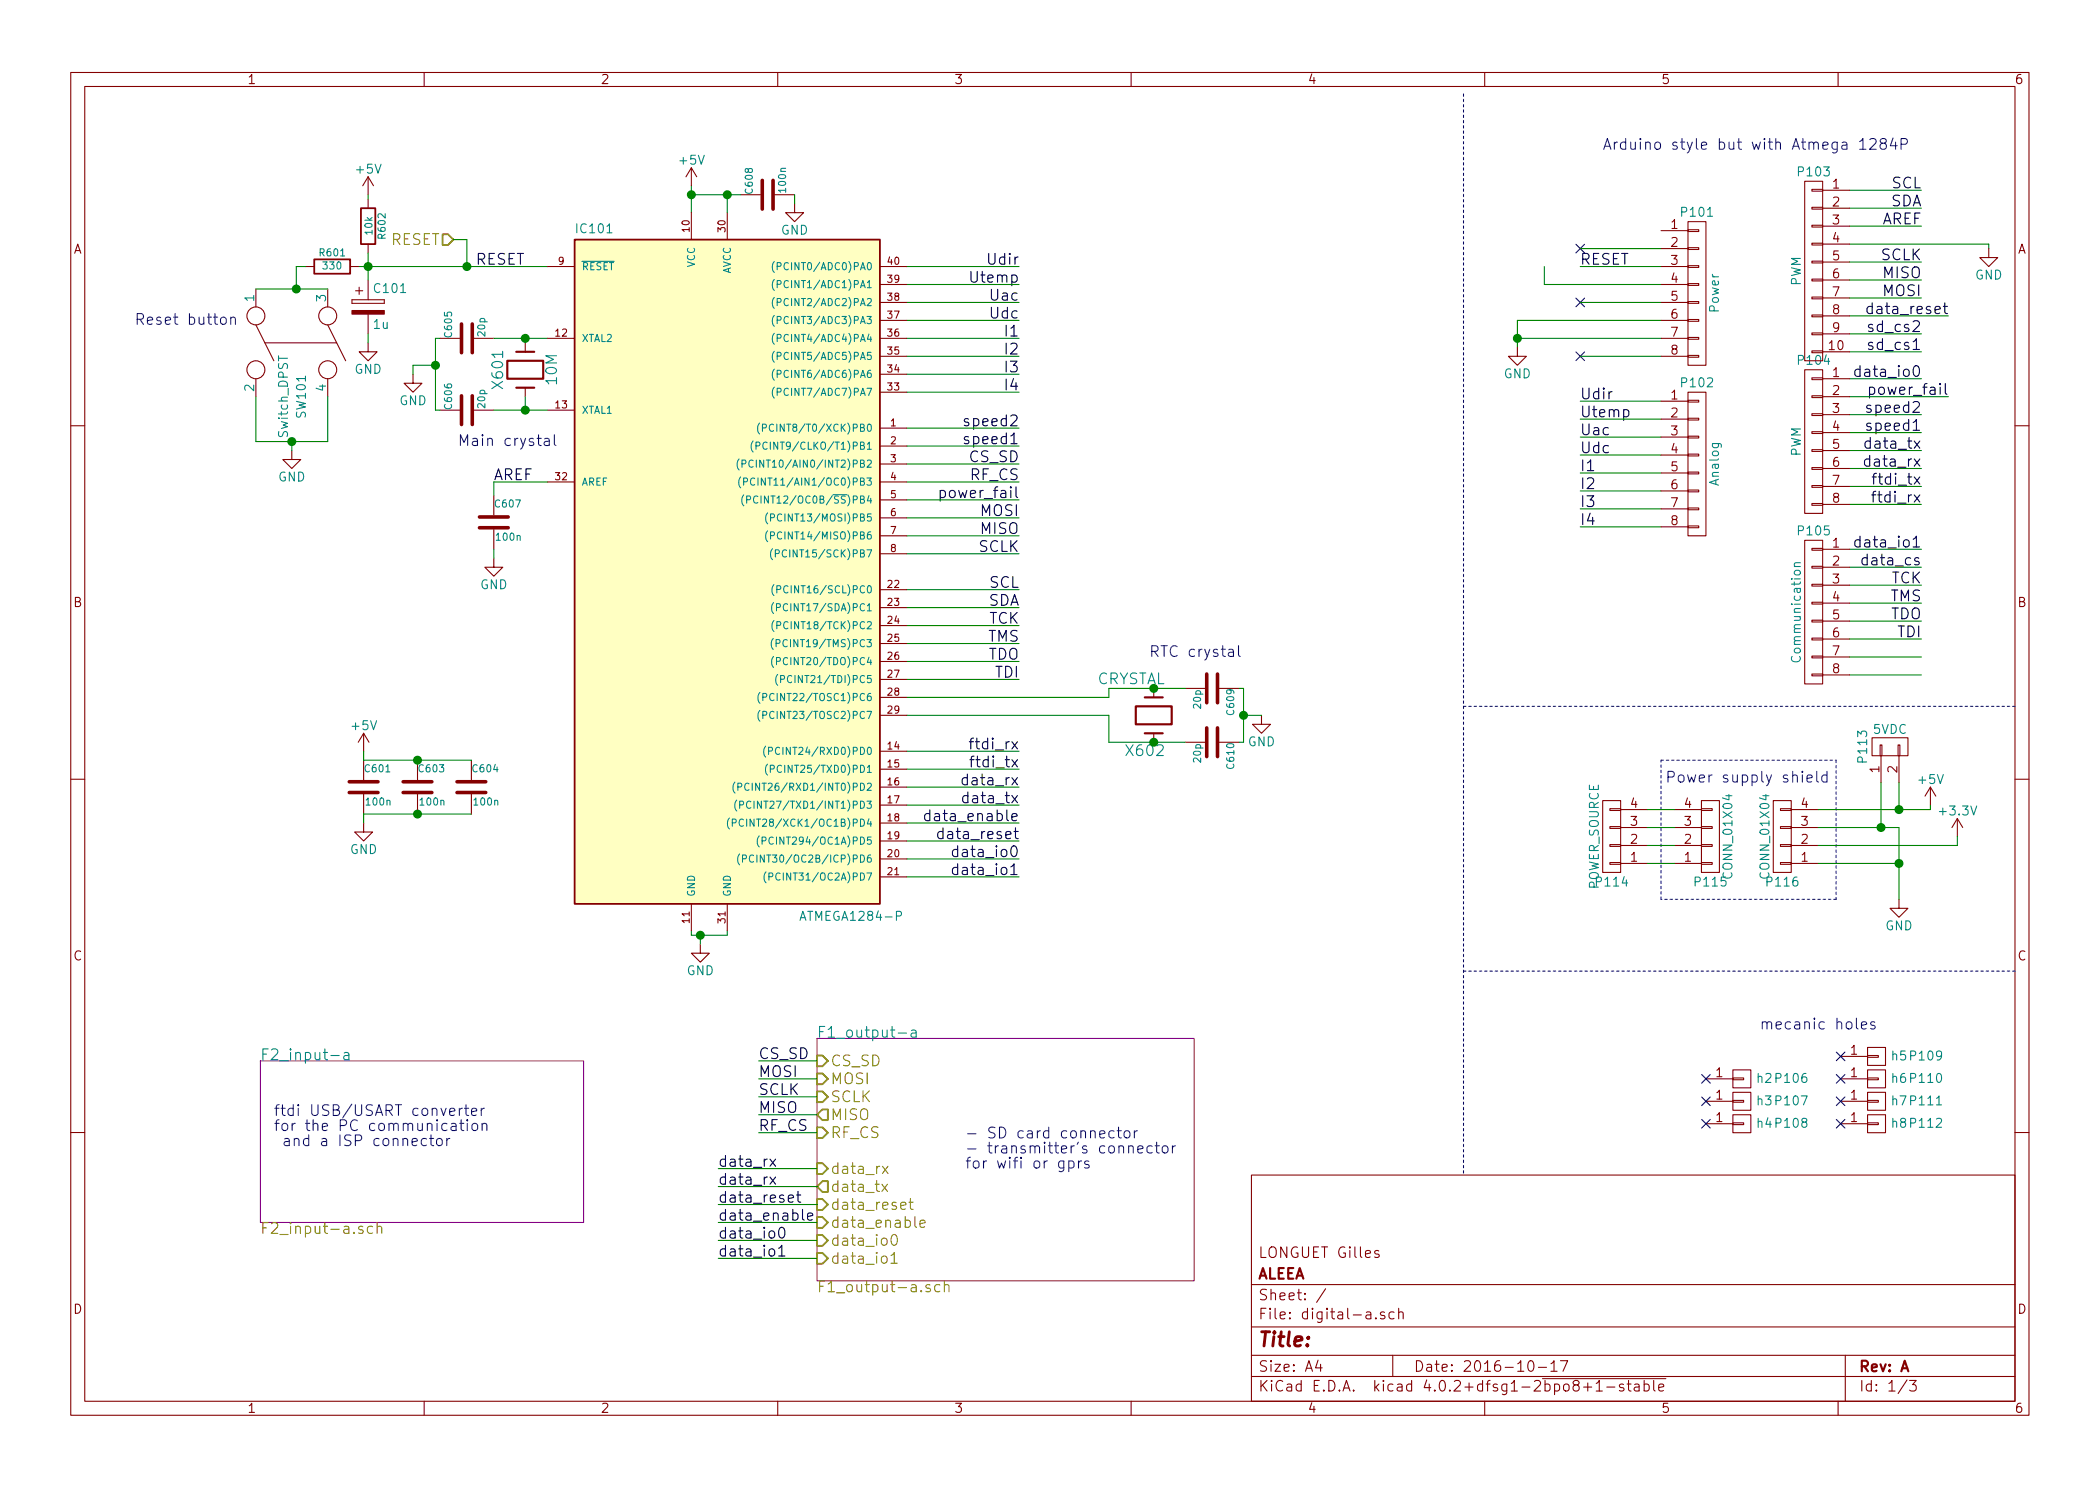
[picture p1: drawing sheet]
EESchema Schematic File Version 2
LIBS:digital-a-rescue
LIBS:power
LIBS:device
LIBS:transistors
LIBS:conn
LIBS:linear
LIBS:regul
LIBS:74xx
LIBS:cmos4000
LIBS:adc-dac
LIBS:memory
LIBS:xilinx
LIBS:microcontrollers
LIBS:dsp
LIBS:microchip
LIBS:analog_switches
LIBS:motorola
LIBS:texas
LIBS:intel
LIBS:audio
LIBS:interface
LIBS:digital-audio
LIBS:philips
LIBS:display
LIBS:cypress
LIBS:siliconi
LIBS:opto
LIBS:atmel
LIBS:contrib
LIBS:valves
LIBS:Hope_RFM
LIBS:digital-a-cache
EELAYER 25 0
EELAYER END
$Descr A4 11693 8268
encoding utf-8
Sheet 1 3
Title ""
Date "2016-10-17"
Rev "A"
Comp "ALEEA"
Comment1 "LONGUET Gilles"
Comment2 ""
Comment3 ""
Comment4 ""
$EndDescr
$Comp
L C C605
U 1 1
P 2600 1875
F 0 "C605" H 2600 1975 40  0000 L CNN
F 1 "20p" H 2606 1790 40  0000 L CNN
F 2 "Capacitors_ThroughHole:C_Rect_L7_W2.5_P5" H 2700 1725 30  0001 C CNN
F 3 "~" H 2600 1875 60  0000 C CNN
	1    2600 1875
	0    -1   -1   0   
$EndComp
$Comp
L C C606
U 1 1
P 2600 2275
F 0 "C606" H 2600 2375 40  0000 L CNN
F 1 "20p" H 2606 2190 40  0000 L CNN
F 2 "Capacitors_ThroughHole:C_Rect_L7_W2.5_P5" H 2638 2125 30  0001 C CNN
F 3 "~" H 2600 2275 60  0000 C CNN
	1    2600 2275
	0    -1   -1   0   
$EndComp
$Comp
L C C608
U 1 1
P 4275 1075
F 0 "C608" H 4275 1175 40  0000 L CNN
F 1 "100n" H 4281 990 40  0000 L CNN
F 2 "Capacitors_ThroughHole:C_Rect_L7_W2.5_P5" H 4375 925 30  0001 C CNN
F 3 "~" H 4275 1075 60  0000 C CNN
	1    4275 1075
	0    -1   -1   0   
$EndComp
$Comp
L R R602
U 1 1
P 2050 1250
F 0 "R602" V 2130 1250 40  0000 C CNN
F 1 "10k" V 2057 1251 40  0000 C CNN
F 2 "Resistors_ThroughHole:Resistor_Horizontal_RM10mm" V 1980 1250 30  0001 C CNN
F 3 "~" H 2050 1250 30  0000 C CNN
	1    2050 1250
	1    0    0    -1  
$EndComp
$Comp
L R R601
U 1 1
P 1850 1475
F 0 "R601" V 1930 1475 40  0000 C CNN
F 1 "330" V 1857 1476 40  0000 C CNN
F 2 "Resistors_ThroughHole:Resistor_Horizontal_RM10mm" V 1780 1475 30  0001 C CNN
F 3 "~" H 1850 1475 30  0000 C CNN
	1    1850 1475
	0    -1   -1   0   
$EndComp
$Comp
L C C601
U 1 1
P 2025 4375
F 0 "C601" H 2025 4475 40  0000 L CNN
F 1 "100n" H 2031 4290 40  0000 L CNN
F 2 "Capacitors_ThroughHole:C_Rect_L7_W2.5_P5" H 2125 4225 30  0001 C CNN
F 3 "~" H 2025 4375 60  0000 C CNN
	1    2025 4375
	1    0    0    -1  
$EndComp
$Comp
L C C603
U 1 1
P 2325 4375
F 0 "C603" H 2325 4475 40  0000 L CNN
F 1 "100n" H 2331 4290 40  0000 L CNN
F 2 "Capacitors_ThroughHole:C_Rect_L7_W2.5_P5" H 2425 4225 30  0001 C CNN
F 3 "~" H 2325 4375 60  0000 C CNN
	1    2325 4375
	1    0    0    -1  
$EndComp
$Comp
L C C604
U 1 1
P 2625 4375
F 0 "C604" H 2625 4475 40  0000 L CNN
F 1 "100n" H 2631 4290 40  0000 L CNN
F 2 "Capacitors_ThroughHole:C_Rect_L7_W2.5_P5" H 2725 4225 30  0001 C CNN
F 3 "~" H 2625 4375 60  0000 C CNN
	1    2625 4375
	1    0    0    -1  
$EndComp
Text Label 5675 1475 2    60   ~ 0
Udir
Text Label 5675 1675 2    60   ~ 0
Uac
Text Label 5675 1775 2    60   ~ 0
Udc
Text Label 5675 2775 2    60   ~ 0
power_fail
Text Label 5675 1575 2    60   ~ 0
Utemp
Text Label 5675 2875 2    60   ~ 0
MOSI
Text Label 5675 2975 2    60   ~ 0
MISO
Text Label 5675 3075 2    60   ~ 0
SCLK
Text Label 5675 3475 2    60   ~ 0
TCK
Text Label 5675 3575 2    60   ~ 0
TMS
Text Label 5675 3675 2    60   ~ 0
TDO
Text Label 5675 3775 2    60   ~ 0
TDI
Text Label 5675 4175 2    60   ~ 0
ftdi_rx
Text Label 5675 4275 2    60   ~ 0
ftdi_tx
Text Label 5675 4375 2    60   ~ 0
data_rx
Text Label 5675 4475 2    60   ~ 0
data_tx
Text Label 2750 2675 0    60   ~ 0
AREF
Text Label 5675 2475 2    60   ~ 0
speed1
Text Label 5675 2375 2    60   ~ 0
speed2
$Comp
L C C607
U 1 1
P 2750 2900
F 0 "C607" H 2750 3000 40  0000 L CNN
F 1 "100n" H 2756 2815 40  0000 L CNN
F 2 "Capacitors_ThroughHole:C_Rect_L7_W2.5_P5" H 2850 2750 30  0001 C CNN
F 3 "~" H 2750 2900 60  0000 C CNN
	1    2750 2900
	1    0    0    -1  
$EndComp
Text Label 5675 3275 2    60   ~ 0
SCL
Text Label 5675 3375 2    60   ~ 0
SDA
Text HLabel 2525 1325 0    60   Input ~ 0
RESET
Text Label 2650 1475 0    60   ~ 0
RESET
Text Label 8800 2225 0    60   ~ 0
Udir
Text Label 10700 2400 2    60   ~ 0
speed1
Text Label 10700 2300 2    60   ~ 0
speed2
Text Label 10700 1850 2    60   ~ 0
sd_cs2
Text Label 10700 1950 2    60   ~ 0
sd_cs1
Text Label 10850 1750 2    60   ~ 0
data_reset
Text Label 10700 1650 2    60   ~ 0
MOSI
Text Label 10700 1550 2    60   ~ 0
MISO
Text Label 10700 1450 2    60   ~ 0
SCLK
Text Label 10700 2800 2    60   ~ 0
ftdi_rx
Text Label 10700 2700 2    60   ~ 0
ftdi_tx
Text Label 10700 2600 2    60   ~ 0
data_rx
Text Label 10700 2500 2    60   ~ 0
data_tx
Text Label 10850 2200 2    60   ~ 0
power_fail
Text Label 10700 1150 2    60   ~ 0
SDA
Text Label 10700 1050 2    60   ~ 0
SCL
Text Label 10700 2100 2    60   ~ 0
data_io0
Text Label 10700 3050 2    60   ~ 0
data_io1
Text Label 10700 3250 2    60   ~ 0
TCK
Text Label 10700 3350 2    60   ~ 0
TMS
Text Label 10700 3450 2    60   ~ 0
TDO
Text Label 10700 3550 2    60   ~ 0
TDI
Text Label 10700 1250 2    60   ~ 0
AREF
Text Label 8800 1475 0    60   ~ 0
RESET
NoConn ~ 8800 1675
Text Label 5675 4575 2    60   ~ 0
data_enable
Text Label 10700 3150 2    60   ~ 0
data_cs
NoConn ~ 8800 1375
NoConn ~ 8800 1975
Text Notes 2550 2475 0    60   ~ 0
Main crystal
$Comp
L Crystal X602
U 1 1
P 6425 3975
F 0 "X602" V 6625 3925 60  0000 C CNN
F 1 "CRYSTAL" V 6225 3850 60  0000 C CNN
F 2 "Crystals:Crystal_Round_Horizontal_3mm_BigPad" H 6425 3975 60  0001 C CNN
F 3 "" H 6425 3975 60  0000 C CNN
	1    6425 3975
	0    1    1    0   
$EndComp
$Comp
L C C609
U 1 1
P 6750 3825
F 0 "C609" H 6750 3925 40  0000 L CNN
F 1 "20p" H 6756 3740 40  0000 L CNN
F 2 "Capacitors_ThroughHole:C_Rect_L7_W2.5_P5" H 6788 3675 30  0001 C CNN
F 3 "" H 6750 3825 60  0000 C CNN
	1    6750 3825
	0    1    1    0   
$EndComp
$Comp
L C C610
U 1 1
P 6750 4125
F 0 "C610" H 6750 4225 40  0000 L CNN
F 1 "20p" H 6756 4040 40  0000 L CNN
F 2 "Capacitors_ThroughHole:C_Rect_L7_W2.5_P5" H 6788 3975 30  0001 C CNN
F 3 "" H 6750 4125 60  0000 C CNN
	1    6750 4125
	0    1    1    0   
$EndComp
$Comp
L GND #PWR01
U 1 1
P 7025 3975
F 0 "#PWR01" H 7025 3725 50  0001 C CNN
F 1 "GND" H 7025 3825 50  0000 C CNN
F 2 "" H 7025 3975 50  0000 C CNN
F 3 "" H 7025 3975 50  0000 C CNN
	1    7025 3975
	1    0    0    -1  
$EndComp
Text Label 8800 2325 0    60   ~ 0
Utemp
Text Label 8800 2425 0    60   ~ 0
Uac
Text Label 8800 2525 0    60   ~ 0
Udc
Text Label 8800 2625 0    60   ~ 0
I1
Text Label 8800 2725 0    60   ~ 0
I2
Text Label 8800 2825 0    60   ~ 0
I3
Text Label 8800 2925 0    60   ~ 0
I4
Text Label 5675 1875 2    60   ~ 0
I1
Text Label 5675 1975 2    60   ~ 0
I2
Text Label 5675 2075 2    60   ~ 0
I3
Text Label 5675 2175 2    60   ~ 0
I4
$Comp
L GND #PWR02
U 1 1
P 2025 4575
F 0 "#PWR02" H 2025 4325 50  0001 C CNN
F 1 "GND" H 2025 4425 50  0000 C CNN
F 2 "" H 2025 4575 50  0000 C CNN
F 3 "" H 2025 4575 50  0000 C CNN
	1    2025 4575
	1    0    0    -1  
$EndComp
$Comp
L +5V #PWR03
U 1 1
P 2025 4175
F 0 "#PWR03" H 2025 4025 50  0001 C CNN
F 1 "+5V" H 2025 4315 50  0000 C CNN
F 2 "" H 2025 4175 50  0000 C CNN
F 3 "" H 2025 4175 50  0000 C CNN
	1    2025 4175
	1    0    0    -1  
$EndComp
$Comp
L GND #PWR04
U 1 1
P 3900 5250
F 0 "#PWR04" H 3900 5000 50  0001 C CNN
F 1 "GND" H 3900 5100 50  0000 C CNN
F 2 "" H 3900 5250 50  0000 C CNN
F 3 "" H 3900 5250 50  0000 C CNN
	1    3900 5250
	1    0    0    -1  
$EndComp
$Comp
L GND #PWR05
U 1 1
P 2750 3100
F 0 "#PWR05" H 2750 2850 50  0001 C CNN
F 1 "GND" H 2750 2950 50  0000 C CNN
F 2 "" H 2750 3100 50  0000 C CNN
F 3 "" H 2750 3100 50  0000 C CNN
	1    2750 3100
	1    0    0    -1  
$EndComp
$Comp
L GND #PWR06
U 1 1
P 1625 2500
F 0 "#PWR06" H 1625 2250 50  0001 C CNN
F 1 "GND" H 1625 2350 50  0000 C CNN
F 2 "" H 1625 2500 50  0000 C CNN
F 3 "" H 1625 2500 50  0000 C CNN
	1    1625 2500
	1    0    0    -1  
$EndComp
$Comp
L GND #PWR07
U 1 1
P 2050 1900
F 0 "#PWR07" H 2050 1650 50  0001 C CNN
F 1 "GND" H 2050 1750 50  0000 C CNN
F 2 "" H 2050 1900 50  0000 C CNN
F 3 "" H 2050 1900 50  0000 C CNN
	1    2050 1900
	1    0    0    -1  
$EndComp
$Comp
L CP C101
U 1 1
P 2050 1700
F 0 "C101" H 2075 1800 50  0000 L CNN
F 1 "1u" H 2075 1600 50  0000 L CNN
F 2 "Capacitors_ThroughHole:C_Radial_D5_L6_P2.5" H 2088 1550 50  0001 C CNN
F 3 "" H 2050 1700 50  0000 C CNN
	1    2050 1700
	1    0    0    -1  
$EndComp
$Comp
L +5V #PWR08
U 1 1
P 2050 1075
F 0 "#PWR08" H 2050 925 50  0001 C CNN
F 1 "+5V" H 2050 1215 50  0000 C CNN
F 2 "" H 2050 1075 50  0000 C CNN
F 3 "" H 2050 1075 50  0000 C CNN
	1    2050 1075
	1    0    0    -1  
$EndComp
$Comp
L Crystal X601
U 1 1
P 2925 2050
F 0 "X601" H 2925 2200 60  0000 C CNN
F 1 "10M" H 2925 1900 60  0000 C CNN
F 2 "Crystals:Crystal_HC50-U_Vertical" H 2925 2300 60  0001 C CNN
F 3 "~" H 2925 2050 60  0000 C CNN
	1    2925 2050
	0    -1   -1   0   
$EndComp
$Comp
L GND #PWR09
U 1 1
P 2300 2075
F 0 "#PWR09" H 2300 1825 50  0001 C CNN
F 1 "GND" H 2300 1925 50  0000 C CNN
F 2 "" H 2300 2075 50  0000 C CNN
F 3 "" H 2300 2075 50  0000 C CNN
	1    2300 2075
	1    0    0    -1  
$EndComp
Wire Wire Line
	3850 1025 3850 1175
Connection ~ 3850 1075
Wire Wire Line
	4050 5200 4050 5175
Wire Wire Line
	3850 5175 3850 5200
Wire Wire Line
	5675 1475 5050 1475
Wire Wire Line
	5675 1575 5050 1575
Wire Wire Line
	5675 1675 5050 1675
Wire Wire Line
	5675 1775 5050 1775
Wire Wire Line
	5675 1875 5050 1875
Wire Wire Line
	5675 1975 5050 1975
Wire Wire Line
	5675 2075 5050 2075
Wire Wire Line
	5050 2175 5675 2175
Wire Wire Line
	5050 2375 5675 2375
Wire Wire Line
	5050 2475 5675 2475
Wire Wire Line
	5050 2575 5675 2575
Wire Wire Line
	5675 2675 5050 2675
Wire Wire Line
	5675 2875 5050 2875
Wire Wire Line
	5675 2975 5050 2975
Wire Wire Line
	5675 3075 5050 3075
Wire Wire Line
	5675 3275 5050 3275
Wire Wire Line
	5675 3375 5050 3375
Wire Wire Line
	5050 3475 5675 3475
Wire Wire Line
	5050 3575 5675 3575
Wire Wire Line
	5050 3675 5675 3675
Wire Wire Line
	5050 3775 5675 3775
Wire Wire Line
	5050 3875 6175 3875
Wire Wire Line
	5050 3975 6175 3975
Wire Wire Line
	5675 4175 5050 4175
Wire Wire Line
	5675 4275 5050 4275
Wire Wire Line
	5675 4375 5050 4375
Wire Wire Line
	5675 4475 5050 4475
Wire Wire Line
	5675 4575 5050 4575
Wire Wire Line
	5675 4675 5050 4675
Wire Wire Line
	5675 4775 5050 4775
Wire Wire Line
	5675 4875 5050 4875
Wire Wire Line
	3900 5250 3900 5200
Connection ~ 3900 5200
Wire Wire Line
	2050 1400 2050 1550
Connection ~ 2050 1475
Wire Wire Line
	1650 1475 1650 1600
Wire Wire Line
	1650 1475 1700 1475
Wire Wire Line
	2050 1850 2050 1900
Wire Wire Line
	5675 2775 5050 2775
Wire Wire Line
	2000 1475 3050 1475
Wire Wire Line
	2600 1475 2600 1325
Wire Wire Line
	2600 1325 2525 1325
Connection ~ 2600 1475
Wire Wire Line
	8800 2225 9250 2225
Wire Wire Line
	8800 2325 9250 2325
Wire Wire Line
	8800 2425 9250 2425
Wire Wire Line
	8800 2525 9250 2525
Wire Wire Line
	8800 2625 9250 2625
Wire Wire Line
	8800 2725 9250 2725
Wire Wire Line
	8800 2825 9250 2825
Wire Wire Line
	8800 2925 9250 2925
Wire Wire Line
	10700 2500 10300 2500
Wire Wire Line
	10700 2600 10300 2600
Wire Wire Line
	10700 2700 10300 2700
Wire Wire Line
	10700 2800 10300 2800
Wire Wire Line
	10700 2100 10300 2100
Wire Wire Line
	10850 2200 10300 2200
Wire Wire Line
	10700 2300 10300 2300
Wire Wire Line
	10700 2400 10300 2400
Wire Wire Line
	10700 3450 10300 3450
Wire Wire Line
	10700 3550 10300 3550
Wire Wire Line
	10700 3650 10300 3650
Wire Wire Line
	10700 3750 10300 3750
Wire Wire Line
	10700 3050 10300 3050
Wire Wire Line
	10700 3150 10300 3150
Wire Wire Line
	10700 3250 10300 3250
Wire Wire Line
	10700 3350 10300 3350
Wire Wire Line
	10700 1650 10300 1650
Wire Wire Line
	10850 1750 10300 1750
Wire Wire Line
	10700 1850 10300 1850
Wire Wire Line
	10700 1950 10300 1950
Wire Wire Line
	10700 1250 10300 1250
Wire Wire Line
	10300 1350 11075 1350
Wire Wire Line
	10700 1450 10300 1450
Wire Wire Line
	10700 1550 10300 1550
Wire Wire Line
	10700 1050 10300 1050
Wire Wire Line
	10700 1150 10300 1150
Wire Wire Line
	11075 1350 11075 1375
Wire Wire Line
	8800 1375 9250 1375
Wire Wire Line
	8800 1475 9250 1475
Wire Wire Line
	8600 1575 9250 1575
Wire Wire Line
	8800 1675 9250 1675
Wire Wire Line
	8450 1775 9250 1775
Wire Wire Line
	8450 1875 9250 1875
Wire Wire Line
	8800 1975 9250 1975
Wire Wire Line
	8450 1775 8450 1925
Connection ~ 8450 1875
Wire Wire Line
	8600 1475 8600 1575
Wire Wire Line
	3050 2675 2750 2675
Wire Wire Line
	2750 2675 2750 2750
Wire Wire Line
	2750 3100 2750 3050
Wire Wire Line
	2050 1075 2050 1100
Wire Wire Line
	2750 2275 3050 2275
Wire Wire Line
	2925 2200 2925 2275
Connection ~ 2925 2275
Wire Wire Line
	2750 1875 3050 1875
Wire Wire Line
	2925 1900 2925 1875
Connection ~ 2925 1875
Wire Wire Line
	2425 2275 2450 2275
Wire Wire Line
	2425 1875 2425 2275
Wire Wire Line
	2425 1875 2450 1875
Wire Wire Line
	2300 2075 2300 2025
Wire Wire Line
	2300 2025 2425 2025
Connection ~ 2425 2025
Wire Wire Line
	2025 4525 2625 4525
Connection ~ 2325 4525
Wire Wire Line
	2025 4225 2625 4225
Connection ~ 2325 4225
Wire Wire Line
	2025 4575 2025 4525
Wire Wire Line
	2025 4175 2025 4225
$Comp
L +5V #PWR010
U 1 1
P 3850 1025
F 0 "#PWR010" H 3850 875 50  0001 C CNN
F 1 "+5V" H 3850 1165 50  0000 C CNN
F 2 "" H 3850 1025 50  0000 C CNN
F 3 "" H 3850 1025 50  0000 C CNN
	1    3850 1025
	1    0    0    -1  
$EndComp
$Comp
L GND #PWR011
U 1 1
P 4425 1125
F 0 "#PWR011" H 4425 875 50  0001 C CNN
F 1 "GND" H 4425 975 50  0000 C CNN
F 2 "" H 4425 1125 50  0000 C CNN
F 3 "" H 4425 1125 50  0000 C CNN
	1    4425 1125
	1    0    0    -1  
$EndComp
Wire Wire Line
	4425 1125 4425 1075
Wire Wire Line
	6175 3875 6175 3825
Wire Wire Line
	6175 3825 6600 3825
Wire Wire Line
	6175 4125 6600 4125
Wire Wire Line
	6175 3975 6175 4125
Connection ~ 6425 3825
Connection ~ 6425 4125
Wire Wire Line
	6925 4125 6900 4125
Wire Wire Line
	6925 3825 6925 4125
Wire Wire Line
	6925 3825 6900 3825
Wire Wire Line
	7025 3975 6925 3975
Connection ~ 6925 3975
$Comp
L GND #PWR012
U 1 1
P 8450 1925
F 0 "#PWR012" H 8450 1675 50  0001 C CNN
F 1 "GND" H 8450 1775 50  0000 C CNN
F 2 "" H 8450 1925 50  0000 C CNN
F 3 "" H 8450 1925 50  0000 C CNN
	1    8450 1925
	1    0    0    -1  
$EndComp
$Comp
L GND #PWR013
U 1 1
P 11075 1375
F 0 "#PWR013" H 11075 1125 50  0001 C CNN
F 1 "GND" H 11075 1225 50  0000 C CNN
F 2 "" H 11075 1375 50  0000 C CNN
F 3 "" H 11075 1375 50  0000 C CNN
	1    11075 1375
	1    0    0    -1  
$EndComp
$Comp
L CONN_01X08 P101
U 1 1
P 9450 1625
F 0 "P101" H 9450 2075 50  0000 C CNN
F 1 "Power" V 9550 1625 50  0000 C CNN
F 2 "Socket_Strips:Socket_Strip_Straight_1x08" H 9450 1625 50  0001 C CNN
F 3 "" H 9450 1625 50  0000 C CNN
	1    9450 1625
	1    0    0    -1  
$EndComp
$Comp
L CONN_01X08 P102
U 1 1
P 9450 2575
F 0 "P102" H 9450 3025 50  0000 C CNN
F 1 "Analog" V 9550 2575 50  0000 C CNN
F 2 "Socket_Strips:Socket_Strip_Straight_1x08" H 9450 2575 50  0001 C CNN
F 3 "" H 9450 2575 50  0000 C CNN
	1    9450 2575
	1    0    0    -1  
$EndComp
$Comp
L CONN_01X08 P104
U 1 1
P 10100 2450
F 0 "P104" H 10100 2900 50  0000 C CNN
F 1 "PWM" V 10200 2450 50  0000 C CNN
F 2 "Socket_Strips:Socket_Strip_Straight_1x08" H 10100 2450 50  0001 C CNN
F 3 "" H 10100 2450 50  0000 C CNN
	1    10100 2450
	-1   0    0    -1  
$EndComp
$Comp
L CONN_01X08 P105
U 1 1
P 10100 3400
F 0 "P105" H 10100 3850 50  0000 C CNN
F 1 "Communication" V 10200 3400 50  0000 C CNN
F 2 "Socket_Strips:Socket_Strip_Straight_1x08" H 10100 3400 50  0001 C CNN
F 3 "" H 10100 3400 50  0000 C CNN
	1    10100 3400
	-1   0    0    -1  
$EndComp
$Comp
L CONN_01X10 P103
U 1 1
P 10100 1500
F 0 "P103" H 10100 2050 50  0000 C CNN
F 1 "PWM" V 10200 1500 50  0000 C CNN
F 2 "Socket_Strips:Socket_Strip_Straight_1x10" H 10100 1500 50  0001 C CNN
F 3 "" H 10100 1500 50  0000 C CNN
	1    10100 1500
	-1   0    0    -1  
$EndComp
$Sheet
S 4550 5775 2100 1350
U 5804AD31
F0 "F1_output-a" 60
F1 "F1_output-a.sch" 60
F2 "CS_SD" I L 4550 5900 60 
F3 "MOSI" I L 4550 6000 60 
F4 "SCLK" I L 4550 6100 60 
F5 "MISO" O L 4550 6200 60 
F6 "data_rx" I L 4550 6500 60 
F7 "data_enable" I L 4550 6800 60 
F8 "data_reset" I L 4550 6700 60 
F9 "data_tx" O L 4550 6600 60 
F10 "RF_CS" I L 4550 6300 60 
F11 "data_io0" I L 4550 6900 60 
F12 "data_io1" I L 4550 7000 60 
$EndSheet
Wire Wire Line
	4225 5900 4550 5900
Wire Wire Line
	4225 6000 4550 6000
Wire Wire Line
	4225 6100 4550 6100
Wire Wire Line
	4225 6200 4550 6200
Text Label 4225 5900 0    60   ~ 0
CS_SD
Text Label 4225 6000 0    60   ~ 0
MOSI
Text Label 4225 6100 0    60   ~ 0
SCLK
Text Label 4225 6200 0    60   ~ 0
MISO
$Comp
L ATMEGA1284-P IC101
U 1 1
P 4050 3175
F 0 "IC101" H 3200 5055 50  0000 L BNN
F 1 "ATMEGA1284-P" H 4450 1225 50  0000 L BNN
F 2 "Housings_DIP:DIP-40_W15.24mm_LongPads" H 4050 3175 50  0001 C CIN
F 3 "" H 4050 3175 50  0000 C CNN
	1    4050 3175
	1    0    0    -1  
$EndComp
Wire Wire Line
	3850 1075 4125 1075
Wire Wire Line
	4050 1175 4050 1075
Connection ~ 4050 1075
Wire Wire Line
	3850 5200 4050 5200
$Comp
L Switch_DPST SW101
U 1 1
P 1625 1900
F 0 "SW101" H 1925 1950 50  0000 C CNN
F 1 "Switch_DPST" H 1925 1850 50  0000 C CNN
F 2 "Buttons_Switches_ThroughHole:SW_TH_Tactile_Omron_B3F-10xx" H 1625 1900 50  0001 C CNN
F 3 "" H 1625 1900 50  0000 C CNN
	1    1625 1900
	0    1    1    0   
$EndComp
Wire Wire Line
	1425 1600 1825 1600
Connection ~ 1650 1600
Wire Wire Line
	1425 2200 1425 2450
Wire Wire Line
	1425 2450 1825 2450
Wire Wire Line
	1825 2450 1825 2200
Wire Wire Line
	1625 2500 1625 2450
Connection ~ 1625 2450
$Comp
L CONN_01X01 P106
U 1 1
P 9700 6000
F 0 "P106" H 9975 6000 50  0000 C CNN
F 1 "h2" H 9825 6000 50  0000 C CNN
F 2 "Socket_Arduino_Mega:Arduino_1pin" H 9700 6000 50  0001 C CNN
F 3 "" H 9700 6000 50  0000 C CNN
	1    9700 6000
	1    0    0    -1  
$EndComp
$Comp
L CONN_01X01 P107
U 1 1
P 9700 6125
F 0 "P107" H 9975 6125 50  0000 C CNN
F 1 "h3" H 9825 6125 50  0000 C CNN
F 2 "Socket_Arduino_Mega:Arduino_1pin" H 9700 6125 50  0001 C CNN
F 3 "" H 9700 6125 50  0000 C CNN
	1    9700 6125
	1    0    0    -1  
$EndComp
$Comp
L CONN_01X01 P108
U 1 1
P 9700 6250
F 0 "P108" H 9975 6250 50  0000 C CNN
F 1 "h4" H 9825 6250 50  0000 C CNN
F 2 "Socket_Arduino_Mega:Arduino_1pin" H 9700 6250 50  0001 C CNN
F 3 "" H 9700 6250 50  0000 C CNN
	1    9700 6250
	1    0    0    -1  
$EndComp
NoConn ~ 9500 6000
NoConn ~ 9500 6125
NoConn ~ 9500 6250
$Comp
L CONN_01X01 P109
U 1 1
P 10450 5875
F 0 "P109" H 10725 5875 50  0000 C CNN
F 1 "h5" H 10575 5875 50  0000 C CNN
F 2 "Socket_Arduino_Mega:Arduino_1pin" H 10450 5875 50  0001 C CNN
F 3 "" H 10450 5875 50  0000 C CNN
	1    10450 5875
	1    0    0    -1  
$EndComp
$Comp
L CONN_01X01 P110
U 1 1
P 10450 6000
F 0 "P110" H 10725 6000 50  0000 C CNN
F 1 "h6" H 10575 6000 50  0000 C CNN
F 2 "Socket_Arduino_Mega:Arduino_1pin" H 10450 6000 50  0001 C CNN
F 3 "" H 10450 6000 50  0000 C CNN
	1    10450 6000
	1    0    0    -1  
$EndComp
$Comp
L CONN_01X01 P111
U 1 1
P 10450 6125
F 0 "P111" H 10725 6125 50  0000 C CNN
F 1 "h7" H 10575 6125 50  0000 C CNN
F 2 "Socket_Arduino_Mega:Arduino_1pin" H 10450 6125 50  0001 C CNN
F 3 "" H 10450 6125 50  0000 C CNN
	1    10450 6125
	1    0    0    -1  
$EndComp
$Comp
L CONN_01X01 P112
U 1 1
P 10450 6250
F 0 "P112" H 10725 6250 50  0000 C CNN
F 1 "h8" H 10575 6250 50  0000 C CNN
F 2 "Socket_Arduino_Mega:Arduino_1pin" H 10450 6250 50  0001 C CNN
F 3 "" H 10450 6250 50  0000 C CNN
	1    10450 6250
	1    0    0    -1  
$EndComp
NoConn ~ 10250 5875
NoConn ~ 10250 6000
NoConn ~ 10250 6125
NoConn ~ 10250 6250
$Comp
L CONN_01X02 P113
U 1 1
P 10525 4150
F 0 "P113" H 10525 4300 50  0000 C CNN
F 1 "5VDC" V 10625 4150 50  0000 C CNN
F 2 "Socket_Strips:Socket_Strip_Straight_1x02" H 10525 4150 50  0001 C CNN
F 3 "" H 10525 4150 50  0000 C CNN
	1    10525 4150
	0    -1   -1   0   
$EndComp
$Comp
L CONN_01X04 P114
U 1 1
P 8975 4650
F 0 "P114" H 8975 4900 50  0000 C CNN
F 1 "POWER_SOURCE" V 9075 4650 50  0000 C CNN
F 2 "Socket_Strips:Socket_Strip_Straight_1x04" H 8975 4650 50  0001 C CNN
F 3 "" H 8975 4650 50  0000 C CNN
	1    8975 4650
	-1   0    0    1   
$EndComp
$Comp
L CONN_01X04 P115
U 1 1
P 9525 4650
F 0 "P115" H 9525 4900 50  0000 C CNN
F 1 "CONN_01X04" V 9625 4650 50  0000 C CNN
F 2 "Socket_Strips:Socket_Strip_Straight_1x04" H 9525 4650 50  0001 C CNN
F 3 "" H 9525 4650 50  0000 C CNN
	1    9525 4650
	1    0    0    1   
$EndComp
$Comp
L CONN_01X04 P116
U 1 1
P 9925 4650
F 0 "P116" H 9925 4900 50  0000 C CNN
F 1 "CONN_01X04" V 10025 4650 50  0000 C CNN
F 2 "Socket_Strips:Socket_Strip_Straight_1x04" H 9925 4650 50  0001 C CNN
F 3 "" H 9925 4650 50  0000 C CNN
	1    9925 4650
	-1   0    0    1   
$EndComp
Text Notes 9275 4350 0    60   ~ 0
Power supply shield
Wire Notes Line
	9250 4225 10225 4225
Wire Notes Line
	10225 4225 10225 5000
Wire Notes Line
	10225 5000 9250 5000
Wire Notes Line
	9250 5000 9250 4225
Wire Wire Line
	9175 4500 9325 4500
Wire Wire Line
	9325 4600 9175 4600
Wire Wire Line
	9175 4700 9325 4700
Wire Wire Line
	9325 4800 9175 4800
$Comp
L GND #PWR014
U 1 1
P 10575 5000
F 0 "#PWR014" H 10575 4750 50  0001 C CNN
F 1 "GND" H 10575 4850 50  0000 C CNN
F 2 "" H 10575 5000 50  0000 C CNN
F 3 "" H 10575 5000 50  0000 C CNN
	1    10575 5000
	1    0    0    -1  
$EndComp
$Comp
L +5V #PWR015
U 1 1
P 10750 4475
F 0 "#PWR015" H 10750 4325 50  0001 C CNN
F 1 "+5V" H 10750 4615 50  0000 C CNN
F 2 "" H 10750 4475 50  0000 C CNN
F 3 "" H 10750 4475 50  0000 C CNN
	1    10750 4475
	1    0    0    -1  
$EndComp
$Comp
L +3.3V #PWR016
U 1 1
P 10900 4650
F 0 "#PWR016" H 10900 4500 50  0001 C CNN
F 1 "+3.3V" H 10900 4790 50  0000 C CNN
F 2 "" H 10900 4650 50  0000 C CNN
F 3 "" H 10900 4650 50  0000 C CNN
	1    10900 4650
	1    0    0    -1  
$EndComp
Wire Wire Line
	10125 4500 10750 4500
Wire Wire Line
	10750 4500 10750 4475
Wire Wire Line
	10125 4700 10900 4700
Wire Wire Line
	10900 4700 10900 4650
Wire Wire Line
	10575 4350 10575 4500
Connection ~ 10575 4500
Wire Wire Line
	10125 4600 10575 4600
Wire Wire Line
	10575 4600 10575 5000
Wire Wire Line
	10125 4800 10575 4800
Connection ~ 10575 4800
Wire Wire Line
	10475 4350 10475 4600
Connection ~ 10475 4600
Text Notes 6400 3650 0    60   ~ 0
RTC crystal
Text Notes 750  1800 0    60   ~ 0
Reset button
Text Label 5675 4675 2    60   ~ 0
data_reset
Wire Wire Line
	4550 6300 4225 6300
Wire Wire Line
	4550 6500 4000 6500
Wire Wire Line
	4550 6600 4000 6600
Wire Wire Line
	4550 6700 4000 6700
Wire Wire Line
	4550 6800 4000 6800
Wire Wire Line
	4550 6900 4000 6900
Wire Wire Line
	4550 7000 4000 7000
Text Label 4000 6500 0    60   ~ 0
data_rx
Text Label 4000 6600 0    60   ~ 0
data_rx
Text Label 4000 6700 0    60   ~ 0
data_reset
Text Label 4000 6800 0    60   ~ 0
data_enable
Text Label 4000 6900 0    60   ~ 0
data_io0
Text Label 4000 7000 0    60   ~ 0
data_io1
Text Label 4225 6300 0    60   ~ 0
RF_CS
Text Label 5675 2575 2    60   ~ 0
CS_SD
Text Label 5675 4775 2    60   ~ 0
data_io0
Text Label 5675 4875 2    60   ~ 0
data_io1
Text Label 5675 2675 2    60   ~ 0
RF_CS
$Sheet
S 1450 5900 1800 900 
U 581682F3
F0 "F2_input-a" 60
F1 "F2_input-a.sch" 60
$EndSheet
Text Notes 1525 6375 0    60   ~ 0
ftdi USB/USART converter\nfor the PC communication\n and a ISP connector
Text Notes 5375 6500 0    60   ~ 0
- SD card connector\n- transmitter's connector\nfor wifi or gprs
Text Notes 9800 5725 0    60   ~ 0
mecanic holes
Text Notes 8925 825  0    60   ~ 0
Arduino style but with Atmega 1284P
Wire Notes Line
	8150 6525 8150 500 
Wire Notes Line
	8150 3925 11225 3925
Wire Notes Line
	8150 5400 11225 5400
$EndSCHEMATC
